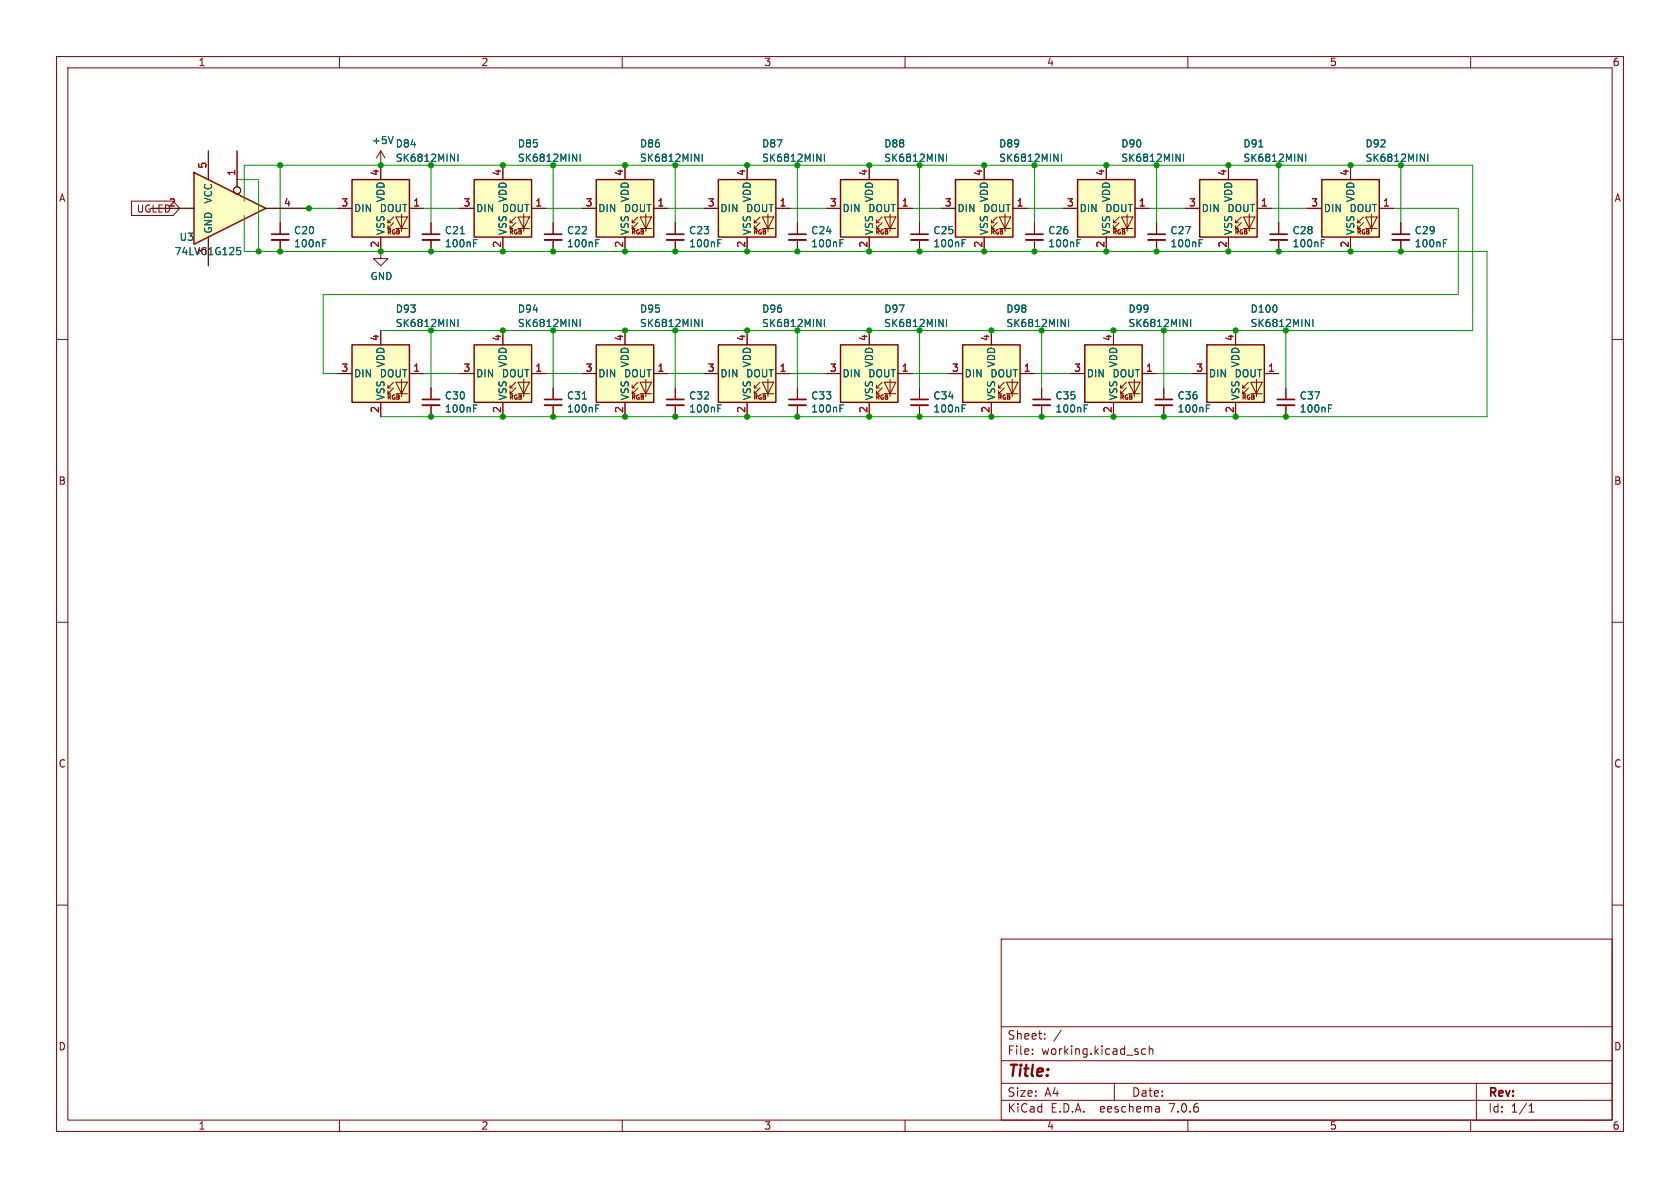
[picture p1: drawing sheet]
(kicad_sch (version 20230121) (generator eeschema)

 (paper "A4")

 (lib_symbols
  (symbol "74xGxx:74LVC1G125" (in_bom yes) (on_board yes)
   (property "Reference" "U" (at -10.16 7.62 0) (effects (font (size 1.27 1.27))))
   (property "Value" "74LVC1G125" (at 2.54 -7.62 0) (effects (font (size 1.27 1.27))))
   (property "Footprint" "" (at 0 0 0) (effects (font (size 1.27 1.27)) hide))
   (property "Datasheet" "https://www.ti.com/lit/ds/symlink/sn74lvc1g125.pdf" (at 0 0 0) (effects (font (size 1.27 1.27)) hide))
   (symbol "74LVC1G125_0_1"
    (polyline (pts (xy -7.62 6.35) (xy -7.62 -6.35) (xy 5.08 0) (xy -7.62 6.35)) (stroke (width 0.254) (type default)) (fill (type background))))
   (symbol "74LVC1G125_1_1"
    (pin input inverted (at 0 10.16 270) (length 7.62) (name "~" (effects (font (size 1.27 1.27)))) (number "1" (effects (font (size 1.27 1.27)))))
    (pin input line (at -15.24 0 0) (length 7.62) (name "~" (effects (font (size 1.27 1.27)))) (number "2" (effects (font (size 1.27 1.27)))))
    (pin power_in line (at -5.08 -10.16 90) (length 5.08) (name "GND" (effects (font (size 1.27 1.27)))) (number "3" (effects (font (size 1.27 1.27)))))
    (pin tri_state line (at 12.7 0 180) (length 7.62) (name "~" (effects (font (size 1.27 1.27)))) (number "4" (effects (font (size 1.27 1.27)))))
    (pin power_in line (at -5.08 10.16 270) (length 5.08) (name "VCC" (effects (font (size 1.27 1.27)))) (number "5" (effects (font (size 1.27 1.27)))))))
  (symbol "Device:C_Small" (pin_numbers hide) (pin_names (offset 0.254) hide) (in_bom yes) (on_board yes)
   (property "Reference" "C" (at 0.254 1.778 0) (effects (font (size 1.27 1.27)) (justify left)))
   (property "Value" "C_Small" (at 0.254 -2.032 0) (effects (font (size 1.27 1.27)) (justify left)))
   (property "Footprint" "" (at 0 0 0) (effects (font (size 1.27 1.27)) hide))
   (property "Datasheet" "~" (at 0 0 0) (effects (font (size 1.27 1.27)) hide))
   (symbol "C_Small_0_1"
    (polyline (pts (xy -1.524 -0.508) (xy 1.524 -0.508)) (stroke (width 0.3302) (type default)) (fill (type none)))
    (polyline (pts (xy -1.524 0.508) (xy 1.524 0.508)) (stroke (width 0.3048) (type default)) (fill (type none))))
   (symbol "C_Small_1_1"
    (pin passive line (at 0 2.54 270) (length 2.032) (name "~" (effects (font (size 1.27 1.27)))) (number "1" (effects (font (size 1.27 1.27)))))
    (pin passive line (at 0 -2.54 90) (length 2.032) (name "~" (effects (font (size 1.27 1.27)))) (number "2" (effects (font (size 1.27 1.27)))))))
  (symbol "LED:SK6812MINI" (pin_names (offset 0.254)) (in_bom yes) (on_board yes)
   (property "Reference" "D" (at 5.08 5.715 0) (effects (font (size 1.27 1.27)) (justify right bottom)))
   (property "Value" "SK6812MINI" (at 1.27 -5.715 0) (effects (font (size 1.27 1.27)) (justify left top)))
   (property "Footprint" "LED_SMD:LED_SK6812MINI_PLCC4_3.5x3.5mm_P1.75mm" (at 1.27 -7.62 0) (effects (font (size 1.27 1.27)) (justify left top) hide))
   (property "Datasheet" "https://cdn-shop.adafruit.com/product-files/2686/SK6812MINI_REV.01-1-2.pdf" (at 2.54 -9.525 0) (effects (font (size 1.27 1.27)) (justify left top) hide))
   (symbol "SK6812MINI_0_0"
    (text "RGB" (at 2.286 -4.191 0) (effects (font (size 0.762 0.762)))))
   (symbol "SK6812MINI_0_1"
    (polyline (pts (xy 1.27 -3.556) (xy 1.778 -3.556)) (stroke (width 0) (type default)) (fill (type none)))
    (polyline (pts (xy 1.27 -2.54) (xy 1.778 -2.54)) (stroke (width 0) (type default)) (fill (type none)))
    (polyline (pts (xy 4.699 -3.556) (xy 2.667 -3.556)) (stroke (width 0) (type default)) (fill (type none)))
    (polyline (pts (xy 2.286 -2.54) (xy 1.27 -3.556) (xy 1.27 -3.048)) (stroke (width 0) (type default)) (fill (type none)))
    (polyline (pts (xy 2.286 -1.524) (xy 1.27 -2.54) (xy 1.27 -2.032)) (stroke (width 0) (type default)) (fill (type none)))
    (polyline (pts (xy 3.683 -1.016) (xy 3.683 -3.556) (xy 3.683 -4.064)) (stroke (width 0) (type default)) (fill (type none)))
    (polyline (pts (xy 4.699 -1.524) (xy 2.667 -1.524) (xy 3.683 -3.556) (xy 4.699 -1.524)) (stroke (width 0) (type default)) (fill (type none)))
    (rectangle (start 5.08 5.08) (end -5.08 -5.08) (stroke (width 0.254) (type default)) (fill (type background))))
   (symbol "SK6812MINI_1_1"
    (pin output line (at 7.62 0 180) (length 2.54) (name "DOUT" (effects (font (size 1.27 1.27)))) (number "1" (effects (font (size 1.27 1.27)))))
    (pin power_in line (at 0 -7.62 90) (length 2.54) (name "VSS" (effects (font (size 1.27 1.27)))) (number "2" (effects (font (size 1.27 1.27)))))
    (pin input line (at -7.62 0 0) (length 2.54) (name "DIN" (effects (font (size 1.27 1.27)))) (number "3" (effects (font (size 1.27 1.27)))))
    (pin power_in line (at 0 7.62 270) (length 2.54) (name "VDD" (effects (font (size 1.27 1.27)))) (number "4" (effects (font (size 1.27 1.27)))))))
  (symbol "power:+5V" (power) (pin_names (offset 0)) (in_bom yes) (on_board yes)
   (property "Reference" "#PWR" (at 0 -3.81 0) (effects (font (size 1.27 1.27)) hide))
   (property "Value" "+5V" (at 0 3.556 0) (effects (font (size 1.27 1.27))))
   (property "Footprint" "" (at 0 0 0) (effects (font (size 1.27 1.27)) hide))
   (property "Datasheet" "" (at 0 0 0) (effects (font (size 1.27 1.27)) hide))
   (symbol "+5V_0_1"
    (polyline (pts (xy -0.762 1.27) (xy 0 2.54)) (stroke (width 0) (type default)) (fill (type none)))
    (polyline (pts (xy 0 0) (xy 0 2.54)) (stroke (width 0) (type default)) (fill (type none)))
    (polyline (pts (xy 0 2.54) (xy 0.762 1.27)) (stroke (width 0) (type default)) (fill (type none))))
   (symbol "+5V_1_1"
    (pin power_in line (at 0 0 90) (length 0) hide (name "+5V" (effects (font (size 1.27 1.27)))) (number "1" (effects (font (size 1.27 1.27)))))))
  (symbol "power:GND" (power) (pin_names (offset 0)) (in_bom yes) (on_board yes)
   (property "Reference" "#PWR" (at 0 -6.35 0) (effects (font (size 1.27 1.27)) hide))
   (property "Value" "GND" (at 0 -3.81 0) (effects (font (size 1.27 1.27))))
   (property "Footprint" "" (at 0 0 0) (effects (font (size 1.27 1.27)) hide))
   (property "Datasheet" "" (at 0 0 0) (effects (font (size 1.27 1.27)) hide))
   (symbol "GND_0_1"
    (polyline (pts (xy 0 0) (xy 0 -1.27) (xy 1.27 -1.27) (xy 0 -2.54) (xy -1.27 -1.27) (xy 0 -1.27)) (stroke (width 0) (type default)) (fill (type none))))
   (symbol "GND_1_1"
    (pin power_in line (at 0 0 270) (length 0) hide (name "GND" (effects (font (size 1.27 1.27)))) (number "1" (effects (font (size 1.27 1.27))))))))

 (junction (at 88.9 58.42) (diameter 0) (color 0 0 0 0))
 (junction (at 218.44 73.66) (diameter 0) (color 0 0 0 0))
 (junction (at 76.2 29.21) (diameter 0) (color 0 0 0 0))
 (junction (at 204.47 44.45) (diameter 0) (color 0 0 0 0))
 (junction (at 110.49 73.66) (diameter 0) (color 0 0 0 0))
 (junction (at 226.06 44.45) (diameter 0) (color 0 0 0 0))
 (junction (at 132.08 29.21) (diameter 0) (color 0 0 0 0))
 (junction (at 88.9 44.45) (diameter 0) (color 0 0 0 0))
 (junction (at 205.74 73.66) (diameter 0) (color 0 0 0 0))
 (junction (at 218.44 58.42) (diameter 0) (color 0 0 0 0))
 (junction (at 162.56 29.21) (diameter 0) (color 0 0 0 0))
 (junction (at 153.67 58.42) (diameter 0) (color 0 0 0 0))
 (junction (at 173.99 29.21) (diameter 0) (color 0 0 0 0))
 (junction (at 182.88 29.21) (diameter 0) (color 0 0 0 0))
 (junction (at 140.97 58.42) (diameter 0) (color 0 0 0 0))
 (junction (at 88.9 73.66) (diameter 0) (color 0 0 0 0))
 (junction (at 162.56 58.42) (diameter 0) (color 0 0 0 0))
 (junction (at 54.61 36.83) (diameter 0) (color 0 0 0 0))
 (junction (at 49.53 29.21) (diameter 0) (color 0 0 0 0))
 (junction (at 132.08 58.42) (diameter 0) (color 0 0 0 0))
 (junction (at 97.79 29.21) (diameter 0) (color 0 0 0 0))
 (junction (at 182.88 44.45) (diameter 0) (color 0 0 0 0))
 (junction (at 67.31 29.21) (diameter 0) (color 0 0 0 0))
 (junction (at 132.08 73.66) (diameter 0) (color 0 0 0 0))
 (junction (at 238.76 44.45) (diameter 0) (color 0 0 0 0))
 (junction (at 49.53 44.45) (diameter 0) (color 0 0 0 0))
 (junction (at 175.26 73.66) (diameter 0) (color 0 0 0 0))
 (junction (at 184.15 73.66) (diameter 0) (color 0 0 0 0))
 (junction (at 97.79 58.42) (diameter 0) (color 0 0 0 0))
 (junction (at 76.2 44.45) (diameter 0) (color 0 0 0 0))
 (junction (at 119.38 44.45) (diameter 0) (color 0 0 0 0))
 (junction (at 153.67 29.21) (diameter 0) (color 0 0 0 0))
 (junction (at 110.49 44.45) (diameter 0) (color 0 0 0 0))
 (junction (at 97.79 73.66) (diameter 0) (color 0 0 0 0))
 (junction (at 204.47 29.21) (diameter 0) (color 0 0 0 0))
 (junction (at 119.38 73.66) (diameter 0) (color 0 0 0 0))
 (junction (at 119.38 29.21) (diameter 0) (color 0 0 0 0))
 (junction (at 76.2 73.66) (diameter 0) (color 0 0 0 0))
 (junction (at 132.08 44.45) (diameter 0) (color 0 0 0 0))
 (junction (at 226.06 29.21) (diameter 0) (color 0 0 0 0))
 (junction (at 45.72 44.45) (diameter 0) (color 0 0 0 0))
 (junction (at 110.49 58.42) (diameter 0) (color 0 0 0 0))
 (junction (at 162.56 44.45) (diameter 0) (color 0 0 0 0))
 (junction (at 195.58 44.45) (diameter 0) (color 0 0 0 0))
 (junction (at 153.67 73.66) (diameter 0) (color 0 0 0 0))
 (junction (at 140.97 73.66) (diameter 0) (color 0 0 0 0))
 (junction (at 196.85 73.66) (diameter 0) (color 0 0 0 0))
 (junction (at 217.17 29.21) (diameter 0) (color 0 0 0 0))
 (junction (at 162.56 73.66) (diameter 0) (color 0 0 0 0))
 (junction (at 97.79 44.45) (diameter 0) (color 0 0 0 0))
 (junction (at 227.33 58.42) (diameter 0) (color 0 0 0 0))
 (junction (at 140.97 29.21) (diameter 0) (color 0 0 0 0))
 (junction (at 227.33 73.66) (diameter 0) (color 0 0 0 0))
 (junction (at 140.97 44.45) (diameter 0) (color 0 0 0 0))
 (junction (at 110.49 29.21) (diameter 0) (color 0 0 0 0))
 (junction (at 247.65 29.21) (diameter 0) (color 0 0 0 0))
 (junction (at 205.74 58.42) (diameter 0) (color 0 0 0 0))
 (junction (at 195.58 29.21) (diameter 0) (color 0 0 0 0))
 (junction (at 196.85 58.42) (diameter 0) (color 0 0 0 0))
 (junction (at 119.38 58.42) (diameter 0) (color 0 0 0 0))
 (junction (at 67.31 44.45) (diameter 0) (color 0 0 0 0))
 (junction (at 217.17 44.45) (diameter 0) (color 0 0 0 0))
 (junction (at 247.65 44.45) (diameter 0) (color 0 0 0 0))
 (junction (at 76.2 58.42) (diameter 0) (color 0 0 0 0))
 (junction (at 184.15 58.42) (diameter 0) (color 0 0 0 0))
 (junction (at 173.99 44.45) (diameter 0) (color 0 0 0 0))
 (junction (at 153.67 44.45) (diameter 0) (color 0 0 0 0))
 (junction (at 238.76 29.21) (diameter 0) (color 0 0 0 0))
 (junction (at 175.26 58.42) (diameter 0) (color 0 0 0 0))
 (junction (at 88.9 29.21) (diameter 0) (color 0 0 0 0))

 (wire (pts (xy 119.38 68.58) (xy 119.38 58.42)) (stroke (width 0) (type default)))
 (wire (pts (xy 173.99 44.45) (xy 182.88 44.45)) (stroke (width 0) (type default)))
 (wire (pts (xy 238.76 44.45) (xy 247.65 44.45)) (stroke (width 0) (type default)))
 (wire (pts (xy 76.2 29.21) (xy 67.31 29.21)) (stroke (width 0) (type default)))
 (wire (pts (xy 227.33 73.66) (xy 262.89 73.66)) (stroke (width 0) (type default)))
 (wire (pts (xy 182.88 66.04) (xy 189.23 66.04)) (stroke (width 0) (type default)))
 (wire (pts (xy 184.15 58.42) (xy 196.85 58.42)) (stroke (width 0) (type default)))
 (wire (pts (xy 218.44 73.66) (xy 227.33 73.66)) (stroke (width 0) (type default)))
 (wire (pts (xy 184.15 73.66) (xy 196.85 73.66)) (stroke (width 0) (type default)))
 (wire (pts (xy 132.08 29.21) (xy 140.97 29.21)) (stroke (width 0) (type default)))
 (wire (pts (xy 175.26 58.42) (xy 184.15 58.42)) (stroke (width 0) (type default)))
 (wire (pts (xy 97.79 58.42) (xy 110.49 58.42)) (stroke (width 0) (type default)))
 (wire (pts (xy 153.67 58.42) (xy 162.56 58.42)) (stroke (width 0) (type default)))
 (wire (pts (xy 162.56 68.58) (xy 162.56 58.42)) (stroke (width 0) (type default)))
 (wire (pts (xy 162.56 73.66) (xy 175.26 73.66)) (stroke (width 0) (type default)))
 (wire (pts (xy 132.08 73.66) (xy 140.97 73.66)) (stroke (width 0) (type default)))
 (wire (pts (xy 57.15 52.07) (xy 57.15 66.04)) (stroke (width 0) (type default)))
 (wire (pts (xy 247.65 29.21) (xy 238.76 29.21)) (stroke (width 0) (type default)))
 (wire (pts (xy 110.49 44.45) (xy 119.38 44.45)) (stroke (width 0) (type default)))
 (wire (pts (xy 260.35 29.21) (xy 247.65 29.21)) (stroke (width 0) (type default)))
 (wire (pts (xy 76.2 44.45) (xy 88.9 44.45)) (stroke (width 0) (type default)))
 (wire (pts (xy 45.72 44.45) (xy 49.53 44.45)) (stroke (width 0) (type default)))
 (wire (pts (xy 67.31 73.66) (xy 76.2 73.66)) (stroke (width 0) (type default)))
 (wire (pts (xy 162.56 29.21) (xy 173.99 29.21)) (stroke (width 0) (type default)))
 (wire (pts (xy 195.58 44.45) (xy 204.47 44.45)) (stroke (width 0) (type default)))
 (wire (pts (xy 182.88 29.21) (xy 195.58 29.21)) (stroke (width 0) (type default)))
 (wire (pts (xy 49.53 44.45) (xy 67.31 44.45)) (stroke (width 0) (type default)))
 (wire (pts (xy 153.67 29.21) (xy 162.56 29.21)) (stroke (width 0) (type default)))
 (wire (pts (xy 182.88 39.37) (xy 182.88 29.21)) (stroke (width 0) (type default)))
 (wire (pts (xy 196.85 58.42) (xy 205.74 58.42)) (stroke (width 0) (type default)))
 (wire (pts (xy 205.74 73.66) (xy 218.44 73.66)) (stroke (width 0) (type default)))
 (wire (pts (xy 31.75 36.83) (xy 34.29 36.83)) (stroke (width 0) (type default)))
 (wire (pts (xy 153.67 73.66) (xy 162.56 73.66)) (stroke (width 0) (type default)))
 (wire (pts (xy 132.08 44.45) (xy 140.97 44.45)) (stroke (width 0) (type default)))
 (wire (pts (xy 140.97 73.66) (xy 153.67 73.66)) (stroke (width 0) (type default)))
 (wire (pts (xy 140.97 29.21) (xy 153.67 29.21)) (stroke (width 0) (type default)))
 (wire (pts (xy 97.79 73.66) (xy 110.49 73.66)) (stroke (width 0) (type default)))
 (wire (pts (xy 260.35 58.42) (xy 260.35 29.21)) (stroke (width 0) (type default)))
 (wire (pts (xy 247.65 39.37) (xy 247.65 29.21)) (stroke (width 0) (type default)))
 (wire (pts (xy 181.61 36.83) (xy 187.96 36.83)) (stroke (width 0) (type default)))
 (wire (pts (xy 57.15 52.07) (xy 257.81 52.07)) (stroke (width 0) (type default)))
 (wire (pts (xy 227.33 68.58) (xy 227.33 58.42)) (stroke (width 0) (type default)))
 (wire (pts (xy 204.47 39.37) (xy 204.47 29.21)) (stroke (width 0) (type default)))
 (wire (pts (xy 119.38 29.21) (xy 132.08 29.21)) (stroke (width 0) (type default)))
 (wire (pts (xy 204.47 44.45) (xy 217.17 44.45)) (stroke (width 0) (type default)))
 (wire (pts (xy 153.67 44.45) (xy 162.56 44.45)) (stroke (width 0) (type default)))
 (wire (pts (xy 118.11 36.83) (xy 124.46 36.83)) (stroke (width 0) (type default)))
 (wire (pts (xy 74.93 36.83) (xy 81.28 36.83)) (stroke (width 0) (type default)))
 (wire (pts (xy 140.97 68.58) (xy 140.97 58.42)) (stroke (width 0) (type default)))
 (wire (pts (xy 118.11 66.04) (xy 124.46 66.04)) (stroke (width 0) (type default)))
 (wire (pts (xy 88.9 73.66) (xy 97.79 73.66)) (stroke (width 0) (type default)))
 (wire (pts (xy 76.2 68.58) (xy 76.2 58.42)) (stroke (width 0) (type default)))
 (wire (pts (xy 161.29 36.83) (xy 166.37 36.83)) (stroke (width 0) (type default)))
 (wire (pts (xy 162.56 58.42) (xy 175.26 58.42)) (stroke (width 0) (type default)))
 (wire (pts (xy 119.38 58.42) (xy 132.08 58.42)) (stroke (width 0) (type default)))
 (wire (pts (xy 74.93 66.04) (xy 81.28 66.04)) (stroke (width 0) (type default)))
 (wire (pts (xy 97.79 68.58) (xy 97.79 58.42)) (stroke (width 0) (type default)))
 (wire (pts (xy 217.17 29.21) (xy 226.06 29.21)) (stroke (width 0) (type default)))
 (wire (pts (xy 196.85 73.66) (xy 205.74 73.66)) (stroke (width 0) (type default)))
 (wire (pts (xy 162.56 44.45) (xy 173.99 44.45)) (stroke (width 0) (type default)))
 (wire (pts (xy 173.99 29.21) (xy 182.88 29.21)) (stroke (width 0) (type default)))
 (wire (pts (xy 96.52 66.04) (xy 102.87 66.04)) (stroke (width 0) (type default)))
 (wire (pts (xy 175.26 73.66) (xy 184.15 73.66)) (stroke (width 0) (type default)))
 (wire (pts (xy 161.29 66.04) (xy 167.64 66.04)) (stroke (width 0) (type default)))
 (wire (pts (xy 43.18 29.21) (xy 49.53 29.21)) (stroke (width 0) (type default)))
 (wire (pts (xy 162.56 39.37) (xy 162.56 29.21)) (stroke (width 0) (type default)))
 (wire (pts (xy 54.61 36.83) (xy 59.69 36.83)) (stroke (width 0) (type default)))
 (wire (pts (xy 119.38 44.45) (xy 132.08 44.45)) (stroke (width 0) (type default)))
 (wire (pts (xy 43.18 35.56) (xy 43.18 29.21)) (stroke (width 0) (type default)))
 (wire (pts (xy 110.49 29.21) (xy 119.38 29.21)) (stroke (width 0) (type default)))
 (wire (pts (xy 48.26 36.83) (xy 54.61 36.83)) (stroke (width 0) (type default)))
 (wire (pts (xy 182.88 44.45) (xy 195.58 44.45)) (stroke (width 0) (type default)))
 (wire (pts (xy 119.38 39.37) (xy 119.38 29.21)) (stroke (width 0) (type default)))
 (wire (pts (xy 43.18 44.45) (xy 45.72 44.45)) (stroke (width 0) (type default)))
 (wire (pts (xy 41.91 31.75) (xy 45.72 31.75)) (stroke (width 0) (type default)))
 (wire (pts (xy 262.89 73.66) (xy 262.89 44.45)) (stroke (width 0) (type default)))
 (wire (pts (xy 97.79 44.45) (xy 110.49 44.45)) (stroke (width 0) (type default)))
 (wire (pts (xy 246.38 36.83) (xy 257.81 36.83)) (stroke (width 0) (type default)))
 (wire (pts (xy 204.47 29.21) (xy 217.17 29.21)) (stroke (width 0) (type default)))
 (wire (pts (xy 226.06 44.45) (xy 238.76 44.45)) (stroke (width 0) (type default)))
 (wire (pts (xy 204.47 66.04) (xy 210.82 66.04)) (stroke (width 0) (type default)))
 (wire (pts (xy 184.15 68.58) (xy 184.15 58.42)) (stroke (width 0) (type default)))
 (wire (pts (xy 140.97 39.37) (xy 140.97 29.21)) (stroke (width 0) (type default)))
 (wire (pts (xy 217.17 44.45) (xy 226.06 44.45)) (stroke (width 0) (type default)))
 (wire (pts (xy 205.74 58.42) (xy 218.44 58.42)) (stroke (width 0) (type default)))
 (wire (pts (xy 49.53 29.21) (xy 67.31 29.21)) (stroke (width 0) (type default)))
 (wire (pts (xy 139.7 36.83) (xy 146.05 36.83)) (stroke (width 0) (type default)))
 (wire (pts (xy 227.33 58.42) (xy 218.44 58.42)) (stroke (width 0) (type default)))
 (wire (pts (xy 76.2 58.42) (xy 88.9 58.42)) (stroke (width 0) (type default)))
 (wire (pts (xy 140.97 58.42) (xy 153.67 58.42)) (stroke (width 0) (type default)))
 (wire (pts (xy 227.33 58.42) (xy 260.35 58.42)) (stroke (width 0) (type default)))
 (wire (pts (xy 76.2 73.66) (xy 88.9 73.66)) (stroke (width 0) (type default)))
 (wire (pts (xy 110.49 58.42) (xy 119.38 58.42)) (stroke (width 0) (type default)))
 (wire (pts (xy 205.74 68.58) (xy 205.74 58.42)) (stroke (width 0) (type default)))
 (wire (pts (xy 88.9 29.21) (xy 97.79 29.21)) (stroke (width 0) (type default)))
 (wire (pts (xy 139.7 66.04) (xy 146.05 66.04)) (stroke (width 0) (type default)))
 (wire (pts (xy 224.79 36.83) (xy 231.14 36.83)) (stroke (width 0) (type default)))
 (wire (pts (xy 49.53 39.37) (xy 49.53 29.21)) (stroke (width 0) (type default)))
 (wire (pts (xy 110.49 73.66) (xy 119.38 73.66)) (stroke (width 0) (type default)))
 (wire (pts (xy 45.72 31.75) (xy 45.72 44.45)) (stroke (width 0) (type default)))
 (wire (pts (xy 140.97 44.45) (xy 153.67 44.45)) (stroke (width 0) (type default)))
 (wire (pts (xy 57.15 66.04) (xy 59.69 66.04)) (stroke (width 0) (type default)))
 (wire (pts (xy 226.06 29.21) (xy 238.76 29.21)) (stroke (width 0) (type default)))
 (wire (pts (xy 119.38 73.66) (xy 132.08 73.66)) (stroke (width 0) (type default)))
 (wire (pts (xy 97.79 39.37) (xy 97.79 29.21)) (stroke (width 0) (type default)))
 (wire (pts (xy 203.2 36.83) (xy 209.55 36.83)) (stroke (width 0) (type default)))
 (wire (pts (xy 43.18 38.1) (xy 43.18 44.45)) (stroke (width 0) (type default)))
 (wire (pts (xy 76.2 39.37) (xy 76.2 29.21)) (stroke (width 0) (type default)))
 (wire (pts (xy 257.81 36.83) (xy 257.81 52.07)) (stroke (width 0) (type default)))
 (wire (pts (xy 67.31 44.45) (xy 76.2 44.45)) (stroke (width 0) (type default)))
 (wire (pts (xy 88.9 44.45) (xy 97.79 44.45)) (stroke (width 0) (type default)))
 (wire (pts (xy 76.2 29.21) (xy 88.9 29.21)) (stroke (width 0) (type default)))
 (wire (pts (xy 88.9 58.42) (xy 97.79 58.42)) (stroke (width 0) (type default)))
 (wire (pts (xy 67.31 58.42) (xy 76.2 58.42)) (stroke (width 0) (type default)))
 (wire (pts (xy 132.08 58.42) (xy 140.97 58.42)) (stroke (width 0) (type default)))
 (wire (pts (xy 226.06 39.37) (xy 226.06 29.21)) (stroke (width 0) (type default)))
 (wire (pts (xy 97.79 29.21) (xy 110.49 29.21)) (stroke (width 0) (type default)))
 (wire (pts (xy 262.89 44.45) (xy 247.65 44.45)) (stroke (width 0) (type default)))
 (wire (pts (xy 96.52 36.83) (xy 102.87 36.83)) (stroke (width 0) (type default)))
 (wire (pts (xy 195.58 29.21) (xy 204.47 29.21)) (stroke (width 0) (type default)))

 (global_label "UGLED" (shape input) (at 31.75 36.83 180) (effects (font (size 1.27 1.27)) (justify right))
  (property "Intersheetrefs" "${INTERSHEET_REFS}" (at 31.75 36.83 0) (effects (font (size 1.27 1.27)) hide)))

 (symbol (lib_id "LED:SK6812MINI") (at 67.31 36.83 0) (unit 1) (in_bom yes) (on_board yes) (dnp no)
  (property "Reference" "D84" (at 69.85 25.4 0) (effects (font (size 1.27 1.27)) (justify left)))
  (property "Value" "SK6812MINI" (at 69.85 27.94 0) (effects (font (size 1.27 1.27)) (justify left)))
  (property "Footprint" "LED_SMD:LED_SK6812MINI_PLCC4_3.5x3.5mm_P1.75mm" (at 68.58 44.45 0) (effects (font (size 1.27 1.27)) (justify left top) hide))
  (property "Datasheet" "https://cdn-shop.adafruit.com/product-files/2686/SK6812MINI_REV.01-1-2.pdf" (at 69.85 46.355 0) (effects (font (size 1.27 1.27)) (justify left top) hide))
  (property "LCSC" "" (at 67.31 36.83 0) (effects (font (size 1.27 1.27)) hide)) (pin "1") (pin "2") (pin "3") (pin "4"))

 (symbol (lib_id "Device:C_Small") (at 76.2 41.91 0) (unit 1) (in_bom yes) (on_board yes) (dnp no)
  (property "Reference" "C21" (at 78.5368 40.7416 0) (effects (font (size 1.27 1.27)) (justify left)))
  (property "Value" "100nF" (at 78.5368 43.053 0) (effects (font (size 1.27 1.27)) (justify left)))
  (property "Footprint" "Capacitor_SMD:C_0402_1005Metric" (at 76.2 41.91 0) (effects (font (size 1.27 1.27)) hide))
  (property "Datasheet" "~" (at 76.2 41.91 0) (effects (font (size 1.27 1.27)) hide))
  (property "LCSC" "C1525" (at 76.2 41.91 0) (effects (font (size 1.27 1.27)) hide)) (pin "1") (pin "2"))

 (symbol (lib_id "Device:C_Small") (at 97.79 41.91 0) (unit 1) (in_bom yes) (on_board yes) (dnp no)
  (property "Reference" "C22" (at 100.1268 40.7416 0) (effects (font (size 1.27 1.27)) (justify left)))
  (property "Value" "100nF" (at 100.1268 43.053 0) (effects (font (size 1.27 1.27)) (justify left)))
  (property "Footprint" "Capacitor_SMD:C_0402_1005Metric" (at 97.79 41.91 0) (effects (font (size 1.27 1.27)) hide))
  (property "Datasheet" "~" (at 97.79 41.91 0) (effects (font (size 1.27 1.27)) hide))
  (property "LCSC" "C1525" (at 97.79 41.91 0) (effects (font (size 1.27 1.27)) hide)) (pin "1") (pin "2"))

 (symbol (lib_id "LED:SK6812MINI") (at 88.9 36.83 0) (unit 1) (in_bom yes) (on_board yes) (dnp no)
  (property "Reference" "D85" (at 91.44 25.4 0) (effects (font (size 1.27 1.27)) (justify left)))
  (property "Value" "SK6812MINI" (at 91.44 27.94 0) (effects (font (size 1.27 1.27)) (justify left)))
  (property "Footprint" "LED_SMD:LED_SK6812MINI_PLCC4_3.5x3.5mm_P1.75mm" (at 90.17 44.45 0) (effects (font (size 1.27 1.27)) (justify left top) hide))
  (property "Datasheet" "https://cdn-shop.adafruit.com/product-files/2686/SK6812MINI_REV.01-1-2.pdf" (at 91.44 46.355 0) (effects (font (size 1.27 1.27)) (justify left top) hide))
  (property "LCSC" "" (at 88.9 36.83 0) (effects (font (size 1.27 1.27)) hide)) (pin "1") (pin "2") (pin "3") (pin "4"))

 (symbol (lib_id "Device:C_Small") (at 119.38 41.91 0) (unit 1) (in_bom yes) (on_board yes) (dnp no)
  (property "Reference" "C23" (at 121.7168 40.7416 0) (effects (font (size 1.27 1.27)) (justify left)))
  (property "Value" "100nF" (at 121.7168 43.053 0) (effects (font (size 1.27 1.27)) (justify left)))
  (property "Footprint" "Capacitor_SMD:C_0402_1005Metric" (at 119.38 41.91 0) (effects (font (size 1.27 1.27)) hide))
  (property "Datasheet" "~" (at 119.38 41.91 0) (effects (font (size 1.27 1.27)) hide))
  (property "LCSC" "C1525" (at 119.38 41.91 0) (effects (font (size 1.27 1.27)) hide)) (pin "1") (pin "2"))

 (symbol (lib_id "LED:SK6812MINI") (at 110.49 36.83 0) (unit 1) (in_bom yes) (on_board yes) (dnp no)
  (property "Reference" "D86" (at 113.03 25.4 0) (effects (font (size 1.27 1.27)) (justify left)))
  (property "Value" "SK6812MINI" (at 113.03 27.94 0) (effects (font (size 1.27 1.27)) (justify left)))
  (property "Footprint" "LED_SMD:LED_SK6812MINI_PLCC4_3.5x3.5mm_P1.75mm" (at 111.76 44.45 0) (effects (font (size 1.27 1.27)) (justify left top) hide))
  (property "Datasheet" "https://cdn-shop.adafruit.com/product-files/2686/SK6812MINI_REV.01-1-2.pdf" (at 113.03 46.355 0) (effects (font (size 1.27 1.27)) (justify left top) hide))
  (property "LCSC" "" (at 110.49 36.83 0) (effects (font (size 1.27 1.27)) hide)) (pin "1") (pin "2") (pin "3") (pin "4"))

 (symbol (lib_id "Device:C_Small") (at 140.97 41.91 0) (unit 1) (in_bom yes) (on_board yes) (dnp no)
  (property "Reference" "C24" (at 143.3068 40.7416 0) (effects (font (size 1.27 1.27)) (justify left)))
  (property "Value" "100nF" (at 143.3068 43.053 0) (effects (font (size 1.27 1.27)) (justify left)))
  (property "Footprint" "Capacitor_SMD:C_0402_1005Metric" (at 140.97 41.91 0) (effects (font (size 1.27 1.27)) hide))
  (property "Datasheet" "~" (at 140.97 41.91 0) (effects (font (size 1.27 1.27)) hide))
  (property "LCSC" "C1525" (at 140.97 41.91 0) (effects (font (size 1.27 1.27)) hide)) (pin "1") (pin "2"))

 (symbol (lib_id "LED:SK6812MINI") (at 132.08 36.83 0) (unit 1) (in_bom yes) (on_board yes) (dnp no)
  (property "Reference" "D87" (at 134.62 25.4 0) (effects (font (size 1.27 1.27)) (justify left)))
  (property "Value" "SK6812MINI" (at 134.62 27.94 0) (effects (font (size 1.27 1.27)) (justify left)))
  (property "Footprint" "LED_SMD:LED_SK6812MINI_PLCC4_3.5x3.5mm_P1.75mm" (at 133.35 44.45 0) (effects (font (size 1.27 1.27)) (justify left top) hide))
  (property "Datasheet" "https://cdn-shop.adafruit.com/product-files/2686/SK6812MINI_REV.01-1-2.pdf" (at 134.62 46.355 0) (effects (font (size 1.27 1.27)) (justify left top) hide))
  (property "LCSC" "" (at 132.08 36.83 0) (effects (font (size 1.27 1.27)) hide)) (pin "1") (pin "2") (pin "3") (pin "4"))

 (symbol (lib_id "Device:C_Small") (at 182.88 41.91 0) (unit 1) (in_bom yes) (on_board yes) (dnp no)
  (property "Reference" "C26" (at 185.2168 40.7416 0) (effects (font (size 1.27 1.27)) (justify left)))
  (property "Value" "100nF" (at 185.2168 43.053 0) (effects (font (size 1.27 1.27)) (justify left)))
  (property "Footprint" "Capacitor_SMD:C_0402_1005Metric" (at 182.88 41.91 0) (effects (font (size 1.27 1.27)) hide))
  (property "Datasheet" "~" (at 182.88 41.91 0) (effects (font (size 1.27 1.27)) hide))
  (property "LCSC" "C1525" (at 182.88 41.91 0) (effects (font (size 1.27 1.27)) hide)) (pin "1") (pin "2"))

 (symbol (lib_id "LED:SK6812MINI") (at 173.99 36.83 0) (unit 1) (in_bom yes) (on_board yes) (dnp no)
  (property "Reference" "D89" (at 176.53 25.4 0) (effects (font (size 1.27 1.27)) (justify left)))
  (property "Value" "SK6812MINI" (at 176.53 27.94 0) (effects (font (size 1.27 1.27)) (justify left)))
  (property "Footprint" "LED_SMD:LED_SK6812MINI_PLCC4_3.5x3.5mm_P1.75mm" (at 175.26 44.45 0) (effects (font (size 1.27 1.27)) (justify left top) hide))
  (property "Datasheet" "https://cdn-shop.adafruit.com/product-files/2686/SK6812MINI_REV.01-1-2.pdf" (at 176.53 46.355 0) (effects (font (size 1.27 1.27)) (justify left top) hide))
  (property "LCSC" "" (at 173.99 36.83 0) (effects (font (size 1.27 1.27)) hide)) (pin "1") (pin "2") (pin "3") (pin "4"))

 (symbol (lib_id "Device:C_Small") (at 204.47 41.91 0) (unit 1) (in_bom yes) (on_board yes) (dnp no)
  (property "Reference" "C27" (at 206.8068 40.7416 0) (effects (font (size 1.27 1.27)) (justify left)))
  (property "Value" "100nF" (at 206.8068 43.053 0) (effects (font (size 1.27 1.27)) (justify left)))
  (property "Footprint" "Capacitor_SMD:C_0402_1005Metric" (at 204.47 41.91 0) (effects (font (size 1.27 1.27)) hide))
  (property "Datasheet" "~" (at 204.47 41.91 0) (effects (font (size 1.27 1.27)) hide))
  (property "LCSC" "C1525" (at 204.47 41.91 0) (effects (font (size 1.27 1.27)) hide)) (pin "1") (pin "2"))

 (symbol (lib_id "LED:SK6812MINI") (at 195.58 36.83 0) (unit 1) (in_bom yes) (on_board yes) (dnp no)
  (property "Reference" "D90" (at 198.12 25.4 0) (effects (font (size 1.27 1.27)) (justify left)))
  (property "Value" "SK6812MINI" (at 198.12 27.94 0) (effects (font (size 1.27 1.27)) (justify left)))
  (property "Footprint" "LED_SMD:LED_SK6812MINI_PLCC4_3.5x3.5mm_P1.75mm" (at 196.85 44.45 0) (effects (font (size 1.27 1.27)) (justify left top) hide))
  (property "Datasheet" "https://cdn-shop.adafruit.com/product-files/2686/SK6812MINI_REV.01-1-2.pdf" (at 198.12 46.355 0) (effects (font (size 1.27 1.27)) (justify left top) hide))
  (property "LCSC" "" (at 195.58 36.83 0) (effects (font (size 1.27 1.27)) hide)) (pin "1") (pin "2") (pin "3") (pin "4"))

 (symbol (lib_id "Device:C_Small") (at 226.06 41.91 0) (unit 1) (in_bom yes) (on_board yes) (dnp no)
  (property "Reference" "C28" (at 228.3968 40.7416 0) (effects (font (size 1.27 1.27)) (justify left)))
  (property "Value" "100nF" (at 228.3968 43.053 0) (effects (font (size 1.27 1.27)) (justify left)))
  (property "Footprint" "Capacitor_SMD:C_0402_1005Metric" (at 226.06 41.91 0) (effects (font (size 1.27 1.27)) hide))
  (property "Datasheet" "~" (at 226.06 41.91 0) (effects (font (size 1.27 1.27)) hide))
  (property "LCSC" "C1525" (at 226.06 41.91 0) (effects (font (size 1.27 1.27)) hide)) (pin "1") (pin "2"))

 (symbol (lib_id "LED:SK6812MINI") (at 217.17 36.83 0) (unit 1) (in_bom yes) (on_board yes) (dnp no)
  (property "Reference" "D91" (at 219.71 25.4 0) (effects (font (size 1.27 1.27)) (justify left)))
  (property "Value" "SK6812MINI" (at 219.71 27.94 0) (effects (font (size 1.27 1.27)) (justify left)))
  (property "Footprint" "LED_SMD:LED_SK6812MINI_PLCC4_3.5x3.5mm_P1.75mm" (at 218.44 44.45 0) (effects (font (size 1.27 1.27)) (justify left top) hide))
  (property "Datasheet" "https://cdn-shop.adafruit.com/product-files/2686/SK6812MINI_REV.01-1-2.pdf" (at 219.71 46.355 0) (effects (font (size 1.27 1.27)) (justify left top) hide))
  (property "LCSC" "" (at 217.17 36.83 0) (effects (font (size 1.27 1.27)) hide)) (pin "1") (pin "2") (pin "3") (pin "4"))

 (symbol (lib_id "Device:C_Small") (at 247.65 41.91 0) (unit 1) (in_bom yes) (on_board yes) (dnp no)
  (property "Reference" "C29" (at 249.9868 40.7416 0) (effects (font (size 1.27 1.27)) (justify left)))
  (property "Value" "100nF" (at 249.9868 43.053 0) (effects (font (size 1.27 1.27)) (justify left)))
  (property "Footprint" "Capacitor_SMD:C_0402_1005Metric" (at 247.65 41.91 0) (effects (font (size 1.27 1.27)) hide))
  (property "Datasheet" "~" (at 247.65 41.91 0) (effects (font (size 1.27 1.27)) hide))
  (property "LCSC" "C1525" (at 247.65 41.91 0) (effects (font (size 1.27 1.27)) hide)) (pin "1") (pin "2"))

 (symbol (lib_id "LED:SK6812MINI") (at 238.76 36.83 0) (unit 1) (in_bom yes) (on_board yes) (dnp no)
  (property "Reference" "D92" (at 241.3 25.4 0) (effects (font (size 1.27 1.27)) (justify left)))
  (property "Value" "SK6812MINI" (at 241.3 27.94 0) (effects (font (size 1.27 1.27)) (justify left)))
  (property "Footprint" "LED_SMD:LED_SK6812MINI_PLCC4_3.5x3.5mm_P1.75mm" (at 240.03 44.45 0) (effects (font (size 1.27 1.27)) (justify left top) hide))
  (property "Datasheet" "https://cdn-shop.adafruit.com/product-files/2686/SK6812MINI_REV.01-1-2.pdf" (at 241.3 46.355 0) (effects (font (size 1.27 1.27)) (justify left top) hide))
  (property "LCSC" "" (at 238.76 36.83 0) (effects (font (size 1.27 1.27)) hide)) (pin "1") (pin "2") (pin "3") (pin "4"))

 (symbol (lib_id "Device:C_Small") (at 76.2 71.12 0) (unit 1) (in_bom yes) (on_board yes) (dnp no)
  (property "Reference" "C30" (at 78.5368 69.9516 0) (effects (font (size 1.27 1.27)) (justify left)))
  (property "Value" "100nF" (at 78.5368 72.263 0) (effects (font (size 1.27 1.27)) (justify left)))
  (property "Footprint" "Capacitor_SMD:C_0402_1005Metric" (at 76.2 71.12 0) (effects (font (size 1.27 1.27)) hide))
  (property "Datasheet" "~" (at 76.2 71.12 0) (effects (font (size 1.27 1.27)) hide))
  (property "LCSC" "C1525" (at 76.2 71.12 0) (effects (font (size 1.27 1.27)) hide)) (pin "1") (pin "2"))

 (symbol (lib_id "LED:SK6812MINI") (at 67.31 66.04 0) (unit 1) (in_bom yes) (on_board yes) (dnp no)
  (property "Reference" "D93" (at 69.85 54.61 0) (effects (font (size 1.27 1.27)) (justify left)))
  (property "Value" "SK6812MINI" (at 69.85 57.15 0) (effects (font (size 1.27 1.27)) (justify left)))
  (property "Footprint" "LED_SMD:LED_SK6812MINI_PLCC4_3.5x3.5mm_P1.75mm" (at 68.58 73.66 0) (effects (font (size 1.27 1.27)) (justify left top) hide))
  (property "Datasheet" "https://cdn-shop.adafruit.com/product-files/2686/SK6812MINI_REV.01-1-2.pdf" (at 69.85 75.565 0) (effects (font (size 1.27 1.27)) (justify left top) hide))
  (property "LCSC" "" (at 67.31 66.04 0) (effects (font (size 1.27 1.27)) hide)) (pin "1") (pin "2") (pin "3") (pin "4"))

 (symbol (lib_id "Device:C_Small") (at 97.79 71.12 0) (unit 1) (in_bom yes) (on_board yes) (dnp no)
  (property "Reference" "C31" (at 100.1268 69.9516 0) (effects (font (size 1.27 1.27)) (justify left)))
  (property "Value" "100nF" (at 100.1268 72.263 0) (effects (font (size 1.27 1.27)) (justify left)))
  (property "Footprint" "Capacitor_SMD:C_0402_1005Metric" (at 97.79 71.12 0) (effects (font (size 1.27 1.27)) hide))
  (property "Datasheet" "~" (at 97.79 71.12 0) (effects (font (size 1.27 1.27)) hide))
  (property "LCSC" "C1525" (at 97.79 71.12 0) (effects (font (size 1.27 1.27)) hide)) (pin "1") (pin "2"))

 (symbol (lib_id "LED:SK6812MINI") (at 88.9 66.04 0) (unit 1) (in_bom yes) (on_board yes) (dnp no)
  (property "Reference" "D94" (at 91.44 54.61 0) (effects (font (size 1.27 1.27)) (justify left)))
  (property "Value" "SK6812MINI" (at 91.44 57.15 0) (effects (font (size 1.27 1.27)) (justify left)))
  (property "Footprint" "LED_SMD:LED_SK6812MINI_PLCC4_3.5x3.5mm_P1.75mm" (at 90.17 73.66 0) (effects (font (size 1.27 1.27)) (justify left top) hide))
  (property "Datasheet" "https://cdn-shop.adafruit.com/product-files/2686/SK6812MINI_REV.01-1-2.pdf" (at 91.44 75.565 0) (effects (font (size 1.27 1.27)) (justify left top) hide))
  (property "LCSC" "" (at 88.9 66.04 0) (effects (font (size 1.27 1.27)) hide)) (pin "1") (pin "2") (pin "3") (pin "4"))

 (symbol (lib_id "power:GND") (at 67.31 44.45 0) (unit 1) (in_bom yes) (on_board yes) (dnp no)
  (property "Reference" "#PWR022" (at 67.31 50.8 0) (effects (font (size 1.27 1.27)) hide))
  (property "Value" "GND" (at 67.437 48.8442 0) (effects (font (size 1.27 1.27))))
  (property "Footprint" "" (at 67.31 44.45 0) (effects (font (size 1.27 1.27)) hide))
  (property "Datasheet" "" (at 67.31 44.45 0) (effects (font (size 1.27 1.27)) hide)) (pin "1"))

 (symbol (lib_id "power:+5V") (at 67.31 29.21 0) (unit 1) (in_bom yes) (on_board yes) (dnp no)
  (property "Reference" "#PWR021" (at 67.31 33.02 0) (effects (font (size 1.27 1.27)) hide))
  (property "Value" "+5V" (at 67.691 24.8158 0) (effects (font (size 1.27 1.27))))
  (property "Footprint" "" (at 67.31 29.21 0) (effects (font (size 1.27 1.27)) hide))
  (property "Datasheet" "" (at 67.31 29.21 0) (effects (font (size 1.27 1.27)) hide)) (pin "1"))

 (symbol (lib_id "74xGxx:74LVC1G125") (at 41.91 36.83 0) (unit 1) (in_bom yes) (on_board yes) (dnp no)
  (property "Reference" "U3" (at 33.02 41.91 0) (effects (font (size 1.27 1.27))))
  (property "Value" "74LVC1G125" (at 36.83 44.45 0) (effects (font (size 1.27 1.27))))
  (property "Footprint" "Package_TO_SOT_SMD:SOT-23-5" (at 41.91 36.83 0) (effects (font (size 1.27 1.27)) hide))
  (property "Datasheet" "http://www.ti.com/lit/sg/scyt129e/scyt129e.pdf" (at 41.91 36.83 0) (effects (font (size 1.27 1.27)) hide))
  (property "LCSC" "C23654" (at 41.91 36.83 0) (effects (font (size 1.27 1.27)) hide)) (pin "1") (pin "2") (pin "3") (pin "4") (pin "5"))

 (symbol (lib_id "Device:C_Small") (at 49.53 41.91 0) (unit 1) (in_bom yes) (on_board yes) (dnp no)
  (property "Reference" "C20" (at 51.8668 40.7416 0) (effects (font (size 1.27 1.27)) (justify left)))
  (property "Value" "100nF" (at 51.8668 43.053 0) (effects (font (size 1.27 1.27)) (justify left)))
  (property "Footprint" "Capacitor_SMD:C_0402_1005Metric" (at 49.53 41.91 0) (effects (font (size 1.27 1.27)) hide))
  (property "Datasheet" "~" (at 49.53 41.91 0) (effects (font (size 1.27 1.27)) hide))
  (property "LCSC" "C1525" (at 49.53 41.91 0) (effects (font (size 1.27 1.27)) hide)) (pin "1") (pin "2"))

 (symbol (lib_id "Device:C_Small") (at 119.38 71.12 0) (unit 1) (in_bom yes) (on_board yes) (dnp no)
  (property "Reference" "C32" (at 121.7168 69.9516 0) (effects (font (size 1.27 1.27)) (justify left)))
  (property "Value" "100nF" (at 121.7168 72.263 0) (effects (font (size 1.27 1.27)) (justify left)))
  (property "Footprint" "Capacitor_SMD:C_0402_1005Metric" (at 119.38 71.12 0) (effects (font (size 1.27 1.27)) hide))
  (property "Datasheet" "~" (at 119.38 71.12 0) (effects (font (size 1.27 1.27)) hide))
  (property "LCSC" "C1525" (at 119.38 71.12 0) (effects (font (size 1.27 1.27)) hide)) (pin "1") (pin "2"))

 (symbol (lib_id "LED:SK6812MINI") (at 110.49 66.04 0) (unit 1) (in_bom yes) (on_board yes) (dnp no)
  (property "Reference" "D95" (at 113.03 54.61 0) (effects (font (size 1.27 1.27)) (justify left)))
  (property "Value" "SK6812MINI" (at 113.03 57.15 0) (effects (font (size 1.27 1.27)) (justify left)))
  (property "Footprint" "LED_SMD:LED_SK6812MINI_PLCC4_3.5x3.5mm_P1.75mm" (at 111.76 73.66 0) (effects (font (size 1.27 1.27)) (justify left top) hide))
  (property "Datasheet" "https://cdn-shop.adafruit.com/product-files/2686/SK6812MINI_REV.01-1-2.pdf" (at 113.03 75.565 0) (effects (font (size 1.27 1.27)) (justify left top) hide))
  (property "LCSC" "" (at 110.49 66.04 0) (effects (font (size 1.27 1.27)) hide)) (pin "1") (pin "2") (pin "3") (pin "4"))

 (symbol (lib_id "Device:C_Small") (at 140.97 71.12 0) (unit 1) (in_bom yes) (on_board yes) (dnp no)
  (property "Reference" "C33" (at 143.3068 69.9516 0) (effects (font (size 1.27 1.27)) (justify left)))
  (property "Value" "100nF" (at 143.3068 72.263 0) (effects (font (size 1.27 1.27)) (justify left)))
  (property "Footprint" "Capacitor_SMD:C_0402_1005Metric" (at 140.97 71.12 0) (effects (font (size 1.27 1.27)) hide))
  (property "Datasheet" "~" (at 140.97 71.12 0) (effects (font (size 1.27 1.27)) hide))
  (property "LCSC" "C1525" (at 140.97 71.12 0) (effects (font (size 1.27 1.27)) hide)) (pin "1") (pin "2"))

 (symbol (lib_id "LED:SK6812MINI") (at 132.08 66.04 0) (unit 1) (in_bom yes) (on_board yes) (dnp no)
  (property "Reference" "D96" (at 134.62 54.61 0) (effects (font (size 1.27 1.27)) (justify left)))
  (property "Value" "SK6812MINI" (at 134.62 57.15 0) (effects (font (size 1.27 1.27)) (justify left)))
  (property "Footprint" "LED_SMD:LED_SK6812MINI_PLCC4_3.5x3.5mm_P1.75mm" (at 133.35 73.66 0) (effects (font (size 1.27 1.27)) (justify left top) hide))
  (property "Datasheet" "https://cdn-shop.adafruit.com/product-files/2686/SK6812MINI_REV.01-1-2.pdf" (at 134.62 75.565 0) (effects (font (size 1.27 1.27)) (justify left top) hide))
  (property "LCSC" "" (at 132.08 66.04 0) (effects (font (size 1.27 1.27)) hide)) (pin "1") (pin "2") (pin "3") (pin "4"))

 (symbol (lib_id "Device:C_Small") (at 162.56 71.12 0) (unit 1) (in_bom yes) (on_board yes) (dnp no)
  (property "Reference" "C34" (at 164.8968 69.9516 0) (effects (font (size 1.27 1.27)) (justify left)))
  (property "Value" "100nF" (at 164.8968 72.263 0) (effects (font (size 1.27 1.27)) (justify left)))
  (property "Footprint" "Capacitor_SMD:C_0402_1005Metric" (at 162.56 71.12 0) (effects (font (size 1.27 1.27)) hide))
  (property "Datasheet" "~" (at 162.56 71.12 0) (effects (font (size 1.27 1.27)) hide))
  (property "LCSC" "C1525" (at 162.56 71.12 0) (effects (font (size 1.27 1.27)) hide)) (pin "1") (pin "2"))

 (symbol (lib_id "LED:SK6812MINI") (at 153.67 66.04 0) (unit 1) (in_bom yes) (on_board yes) (dnp no)
  (property "Reference" "D97" (at 156.21 54.61 0) (effects (font (size 1.27 1.27)) (justify left)))
  (property "Value" "SK6812MINI" (at 156.21 57.15 0) (effects (font (size 1.27 1.27)) (justify left)))
  (property "Footprint" "LED_SMD:LED_SK6812MINI_PLCC4_3.5x3.5mm_P1.75mm" (at 154.94 73.66 0) (effects (font (size 1.27 1.27)) (justify left top) hide))
  (property "Datasheet" "https://cdn-shop.adafruit.com/product-files/2686/SK6812MINI_REV.01-1-2.pdf" (at 156.21 75.565 0) (effects (font (size 1.27 1.27)) (justify left top) hide))
  (property "LCSC" "" (at 153.67 66.04 0) (effects (font (size 1.27 1.27)) hide)) (pin "1") (pin "2") (pin "3") (pin "4"))

 (symbol (lib_id "Device:C_Small") (at 184.15 71.12 0) (unit 1) (in_bom yes) (on_board yes) (dnp no)
  (property "Reference" "C35" (at 186.4868 69.9516 0) (effects (font (size 1.27 1.27)) (justify left)))
  (property "Value" "100nF" (at 186.4868 72.263 0) (effects (font (size 1.27 1.27)) (justify left)))
  (property "Footprint" "Capacitor_SMD:C_0402_1005Metric" (at 184.15 71.12 0) (effects (font (size 1.27 1.27)) hide))
  (property "Datasheet" "~" (at 184.15 71.12 0) (effects (font (size 1.27 1.27)) hide))
  (property "LCSC" "C1525" (at 184.15 71.12 0) (effects (font (size 1.27 1.27)) hide)) (pin "1") (pin "2"))

 (symbol (lib_id "LED:SK6812MINI") (at 175.26 66.04 0) (unit 1) (in_bom yes) (on_board yes) (dnp no)
  (property "Reference" "D98" (at 177.8 54.61 0) (effects (font (size 1.27 1.27)) (justify left)))
  (property "Value" "SK6812MINI" (at 177.8 57.15 0) (effects (font (size 1.27 1.27)) (justify left)))
  (property "Footprint" "LED_SMD:LED_SK6812MINI_PLCC4_3.5x3.5mm_P1.75mm" (at 176.53 73.66 0) (effects (font (size 1.27 1.27)) (justify left top) hide))
  (property "Datasheet" "https://cdn-shop.adafruit.com/product-files/2686/SK6812MINI_REV.01-1-2.pdf" (at 177.8 75.565 0) (effects (font (size 1.27 1.27)) (justify left top) hide))
  (property "LCSC" "" (at 175.26 66.04 0) (effects (font (size 1.27 1.27)) hide)) (pin "1") (pin "2") (pin "3") (pin "4"))

 (symbol (lib_id "Device:C_Small") (at 205.74 71.12 0) (unit 1) (in_bom yes) (on_board yes) (dnp no)
  (property "Reference" "C36" (at 208.0768 69.9516 0) (effects (font (size 1.27 1.27)) (justify left)))
  (property "Value" "100nF" (at 208.0768 72.263 0) (effects (font (size 1.27 1.27)) (justify left)))
  (property "Footprint" "Capacitor_SMD:C_0402_1005Metric" (at 205.74 71.12 0) (effects (font (size 1.27 1.27)) hide))
  (property "Datasheet" "~" (at 205.74 71.12 0) (effects (font (size 1.27 1.27)) hide))
  (property "LCSC" "C1525" (at 205.74 71.12 0) (effects (font (size 1.27 1.27)) hide)) (pin "1") (pin "2"))

 (symbol (lib_id "LED:SK6812MINI") (at 196.85 66.04 0) (unit 1) (in_bom yes) (on_board yes) (dnp no)
  (property "Reference" "D99" (at 199.39 54.61 0) (effects (font (size 1.27 1.27)) (justify left)))
  (property "Value" "SK6812MINI" (at 199.39 57.15 0) (effects (font (size 1.27 1.27)) (justify left)))
  (property "Footprint" "LED_SMD:LED_SK6812MINI_PLCC4_3.5x3.5mm_P1.75mm" (at 198.12 73.66 0) (effects (font (size 1.27 1.27)) (justify left top) hide))
  (property "Datasheet" "https://cdn-shop.adafruit.com/product-files/2686/SK6812MINI_REV.01-1-2.pdf" (at 199.39 75.565 0) (effects (font (size 1.27 1.27)) (justify left top) hide))
  (property "LCSC" "" (at 196.85 66.04 0) (effects (font (size 1.27 1.27)) hide)) (pin "1") (pin "2") (pin "3") (pin "4"))

 (symbol (lib_id "Device:C_Small") (at 227.33 71.12 0) (unit 1) (in_bom yes) (on_board yes) (dnp no)
  (property "Reference" "C37" (at 229.6668 69.9516 0) (effects (font (size 1.27 1.27)) (justify left)))
  (property "Value" "100nF" (at 229.6668 72.263 0) (effects (font (size 1.27 1.27)) (justify left)))
  (property "Footprint" "Capacitor_SMD:C_0402_1005Metric" (at 227.33 71.12 0) (effects (font (size 1.27 1.27)) hide))
  (property "Datasheet" "~" (at 227.33 71.12 0) (effects (font (size 1.27 1.27)) hide))
  (property "LCSC" "C1525" (at 227.33 71.12 0) (effects (font (size 1.27 1.27)) hide)) (pin "1") (pin "2"))

 (symbol (lib_id "LED:SK6812MINI") (at 218.44 66.04 0) (unit 1) (in_bom yes) (on_board yes) (dnp no)
  (property "Reference" "D100" (at 220.98 54.61 0) (effects (font (size 1.27 1.27)) (justify left)))
  (property "Value" "SK6812MINI" (at 220.98 57.15 0) (effects (font (size 1.27 1.27)) (justify left)))
  (property "Footprint" "LED_SMD:LED_SK6812MINI_PLCC4_3.5x3.5mm_P1.75mm" (at 219.71 73.66 0) (effects (font (size 1.27 1.27)) (justify left top) hide))
  (property "Datasheet" "https://cdn-shop.adafruit.com/product-files/2686/SK6812MINI_REV.01-1-2.pdf" (at 220.98 75.565 0) (effects (font (size 1.27 1.27)) (justify left top) hide))
  (property "LCSC" "" (at 218.44 66.04 0) (effects (font (size 1.27 1.27)) hide)) (pin "1") (pin "2") (pin "3") (pin "4"))

 (symbol (lib_id "Device:C_Small") (at 162.56 41.91 0) (unit 1) (in_bom yes) (on_board yes) (dnp no)
  (property "Reference" "C25" (at 164.8968 40.7416 0) (effects (font (size 1.27 1.27)) (justify left)))
  (property "Value" "100nF" (at 164.8968 43.053 0) (effects (font (size 1.27 1.27)) (justify left)))
  (property "Footprint" "Capacitor_SMD:C_0402_1005Metric" (at 162.56 41.91 0) (effects (font (size 1.27 1.27)) hide))
  (property "Datasheet" "~" (at 162.56 41.91 0) (effects (font (size 1.27 1.27)) hide))
  (property "LCSC" "C1525" (at 162.56 41.91 0) (effects (font (size 1.27 1.27)) hide)) (pin "1") (pin "2"))

 (symbol (lib_id "LED:SK6812MINI") (at 153.67 36.83 0) (unit 1) (in_bom yes) (on_board yes) (dnp no)
  (property "Reference" "D88" (at 156.21 25.4 0) (effects (font (size 1.27 1.27)) (justify left)))
  (property "Value" "SK6812MINI" (at 156.21 27.94 0) (effects (font (size 1.27 1.27)) (justify left)))
  (property "Footprint" "LED_SMD:LED_SK6812MINI_PLCC4_3.5x3.5mm_P1.75mm" (at 154.94 44.45 0) (effects (font (size 1.27 1.27)) (justify left top) hide))
  (property "Datasheet" "https://cdn-shop.adafruit.com/product-files/2686/SK6812MINI_REV.01-1-2.pdf" (at 156.21 46.355 0) (effects (font (size 1.27 1.27)) (justify left top) hide))
  (property "LCSC" "" (at 153.67 36.83 0) (effects (font (size 1.27 1.27)) hide)) (pin "1") (pin "2") (pin "3") (pin "4"))

 (sheet_instances (path "" (page "1"))))
